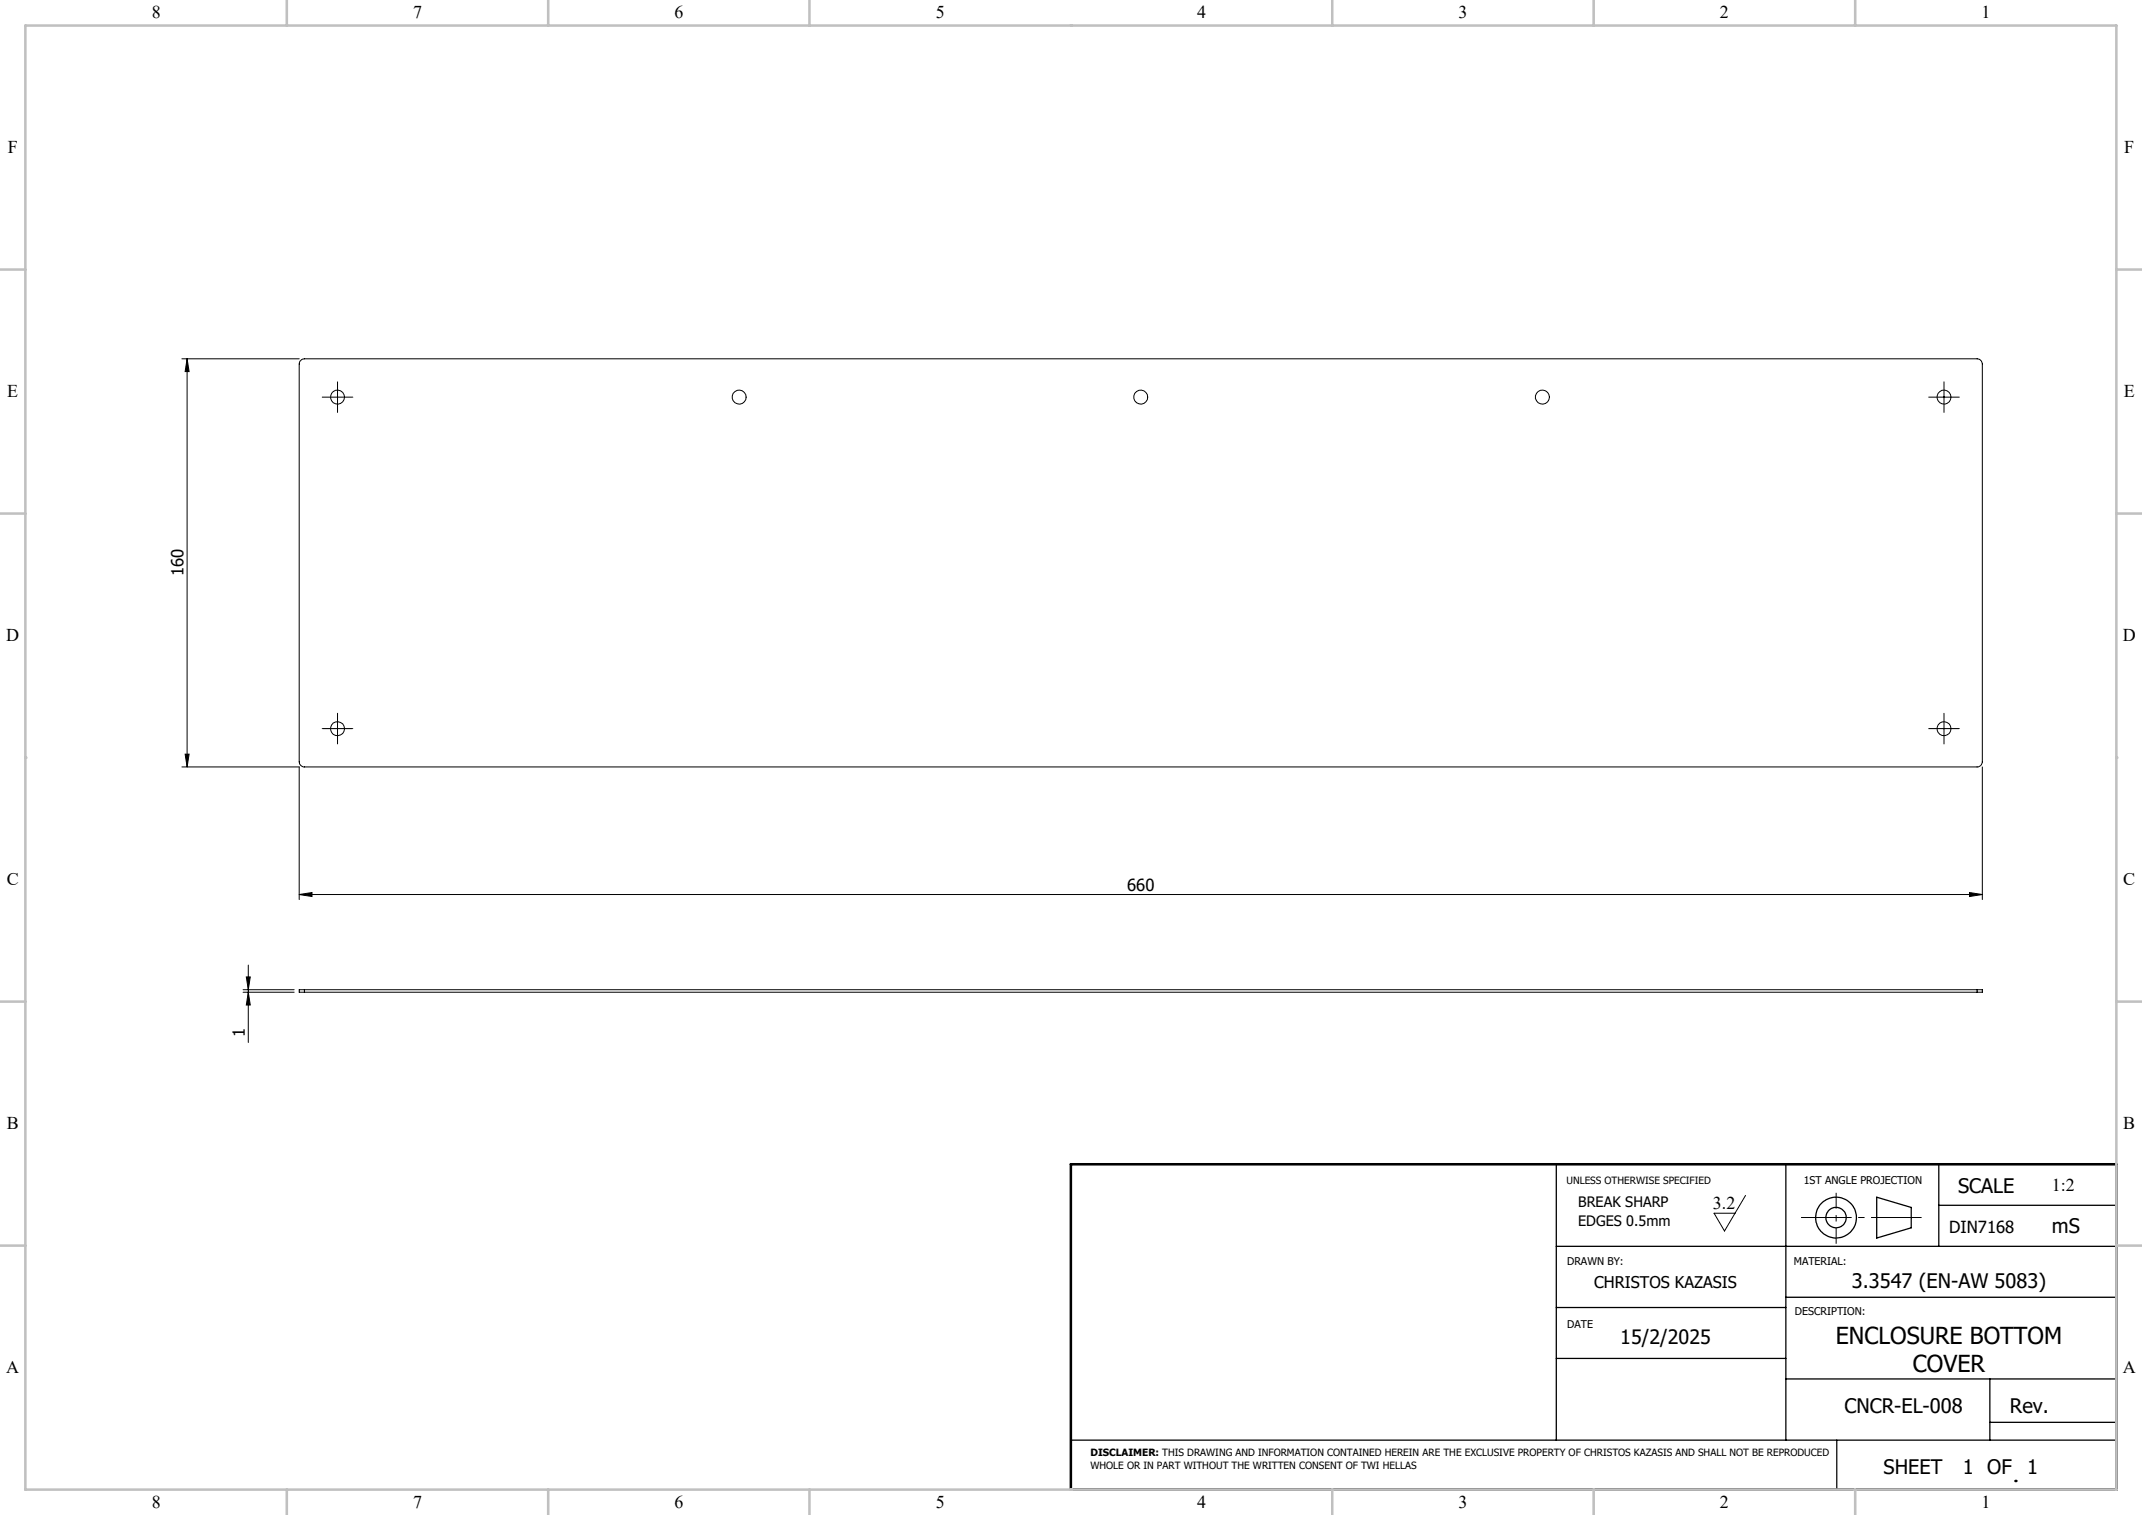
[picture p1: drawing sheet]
<svg xmlns="http://www.w3.org/2000/svg" width="420mm" height="297mm" viewBox="0 0 420 297" stroke-linecap="round" stroke-linejoin="round" font-family="sans-serif">
<g fill="none" stroke="#000" stroke-width=".2">
<path d="M35.7 70.3h23M36.7 70.3l.4 2.5h-.8zM36.7 70.3v80.1M59 70.7l.7-.4h328a1.09 1.09 0 0 1 1 1.1v78a1.02 1.02 0 0 1-1 1h-328a1.02 1.02 0 0 1-1-1v-78zM63.2 77.9h6M66.2 74.9v6M378.2 77.9h6M381.2 74.9v6M66.2 139.8v6M381.2 139.8v6M35.7 150.4h23v26M36.3 147.8h.8l-.4 2.6z"/>
<path d="M63.2 142.8h6M378.2 142.8h6M388.7 150.4v26M58.7 175.4l2.5-.4v.8zM58.7 175.4h330M386.2 175l2.5 .4-2.5 .4zM47.7 194.5h10M47.7 194h10M48.3 191.5h.8l-.4 2.5zM48.7 194.5l.4 2.5h-.8zM48.7 189.2v15.2M59.7 194h-1v.5h1"/>
<path d="M59.7 194v.5M59.7 194.5h328M59.7 194h328M387.7 194h1v.5h-1M387.7 194v.5M342.3 234.3l-4.2 7-2-3.5h4.1"/>
<circle cx="66.2" cy="77.8" r="1.38"/>
<circle cx="144.9" cy="77.8" r="1.37"/>
<circle cx="223.7" cy="77.8" r="1.37"/>
<circle cx="302.4" cy="77.8" r="1.38"/>
<circle cx="381.2" cy="77.8" r="1.38"/>
<circle cx="66.2" cy="142.9" r="1.38"/>
<circle cx="381.2" cy="142.9" r="1.38"/>
</g>
<g fill="none" stroke="#000" stroke-width=".25">
<path d="M305.2 228.2v54.1M350.2 228.2v54.1M368 234.7l6.8 2v4l-6.8 2zM380.2 228.2v16.1M380.2 236.3h34.8M305.2 244.3h109.8M305.2 256.3h45M350.2 254.3h64.8M305.2 266.3h45M350.2 270.3h64.8M390.2 270.3v12M390.2 278.8h24.8"/>
<path d="M210 282.3h205M360.2 282.3v9.7"/>
<circle cx="360" cy="238.7" r="2"/>
<circle cx="360" cy="238.7" r="4"/>
</g>
<path d="M353.2 238.7h23.6" fill="none" stroke="#000" stroke-width=".2" stroke-dasharray="15.2 1.3 1.3 1.3" stroke-dashoffset="5.3" stroke-linecap="butt"/>
<path d="M360 233.8v10" fill="none" stroke="#000" stroke-width=".2" stroke-dasharray="15.2 1.3 1.3 1.3" stroke-dashoffset="12.1" stroke-linecap="butt"/>
<path d="M210 228.2h205v63.8h-205zM395.2 290.3h.1" fill="none" stroke="#000" stroke-width=".5"/>
<g fill="none" stroke="#c0c0c0" stroke-width=".5">
<path d="M5 5h410v287h-410zM56.2 0v5M107.5 0v5M158.7 0v5M210 5h.1M261.2 0v5M312.5 0v5M363.7 0v5M0 52.8h5M415 52.8h5M0 100.7h5M415 100.7h5"/>
<path d="M5 148.5h.1M415 148.5h.1M0 196.4h5M415 196.4h5M0 244.2h5M415 244.2h5M56.2 292v5M107.5 292v5M158.7 292v5M210 292h.1M261.2 292v5M312.5 292v5"/>
<path d="M363.7 292v5"/>
</g>
<g fill="#000">
<path d="M36.3 147.8h.8l-.4 2.6zM36.7 70.3l.4 2.5h-.8z"/>
<path d="M58.7 175.4l2.5-.4v.8zM386.2 175l2.5 .4-2.5 .4z"/>
<path d="M48.3 191.5h.8l-.4 2.5zM48.7 194.5l.4 2.5h-.8z"/>
</g>
<g font-size="4.6">
<text x="359.9" y="263.4">ENCLOSURE BOTTOM</text>
<text x="375.1" y="269">COVER</text>
</g>
<g font-size="3.9">
<text x="383.9" y="233.9">SCALE</text>
<text x="402.3" y="241.6">mS</text>
<text x="363.1" y="252.4">3.3547 (EN-AW 5083)</text>
<text x="317.7" y="263.4">15/2/2025</text>
<text x="361.6" y="277">CNCR-EL-008</text>
<text x="394.1" y="277">Rev.</text>
<text x="369.3" y="289">SHEET</text>
<text x="384.9" y="289">1 OF</text>
<text x="397.5" y="289">1</text>
</g>
<g font-size="3.5">
<text x="29.7" y="3.6">8</text>
<text x="81" y="3.6">7</text>
<text x="132.2" y="3.6">6</text>
<text x="183.5" y="3.6">5</text>
<text x="234.8" y="3.6">4</text>
<text x="286" y="3.6">3</text>
<text x="337.3" y="3.6">2</text>
<text x="388.5" y="3.6">1</text>
<text x="1.5" y="30">F</text>
<text x="416.5" y="30">F</text>
<text x="1.4" y="77.9">E</text>
<text x="416.4" y="77.9">E</text>
<text x="1.2" y="125.7">D</text>
<text x="416.2" y="125.7">D</text>
<text x="1.3" y="173.5">C</text>
<text x="416.3" y="173.5">C</text>
<text x="1.3" y="221.4">B</text>
<text x="416.3" y="221.4">B</text>
<text x="402.3" y="233.4">1:2</text>
<text x="335.9" y="237">3.2</text>
<text x="1.2" y="269.2">A</text>
<text x="416.2" y="269.2">A</text>
<text x="29.7" y="295.6">8</text>
<text x="81" y="295.6">7</text>
<text x="132.2" y="295.6">6</text>
<text x="183.5" y="295.6">5</text>
<text x="234.8" y="295.6">4</text>
<text x="286" y="295.6">3</text>
<text x="337.3" y="295.6">2</text>
<text x="388.5" y="295.6">1</text>
</g>
<g font-size="3.3">
<text x="36" y="113" transform="rotate(-90 36 113)">160</text>
<text x="221" y="174.6">660</text>
<text x="48" y="203.3" transform="rotate(-90 48 203.3)">1</text>
<text x="382.2" y="241.6">DIN7168</text>
</g>
<text font-size="3.2" x="312.6" y="252.4">CHRISTOS KAZASIS</text>
<g font-size="2.8">
<text x="309.5" y="236.6">BREAK SHARP</text>
<text x="309.5" y="240.4">EDGES 0.5mm</text>
</g>
<g font-size="2.1">
<text x="353.7" y="232">1ST ANGLE PROJECTION</text>
<text x="307.3" y="248">DRAWN BY:</text>
<text x="351.7" y="248">MATERIAL:</text>
<text x="351.9" y="257.7">DESCRIPTION:</text>
<text x="307.3" y="260.4">DATE</text>
</g>
<g font-size="2">
<text x="307.1" y="232">UNLESS OTHERWISE SPECIFIED</text>
<text x="213.8" y="285.4">DISCLAIMER: THIS DRAWING AND INFORMATION CONTAINED HEREIN ARE THE EXCLUSIVE PROPERTY OF CHRISTOS KAZASIS AND SHALL NOT BE REPRODUCED</text>
<text x="213.8" y="287.9">WHOLE OR IN PART WITHOUT THE WRITTEN CONSENT OF TWI HELLAS</text>
</g>
</svg>
